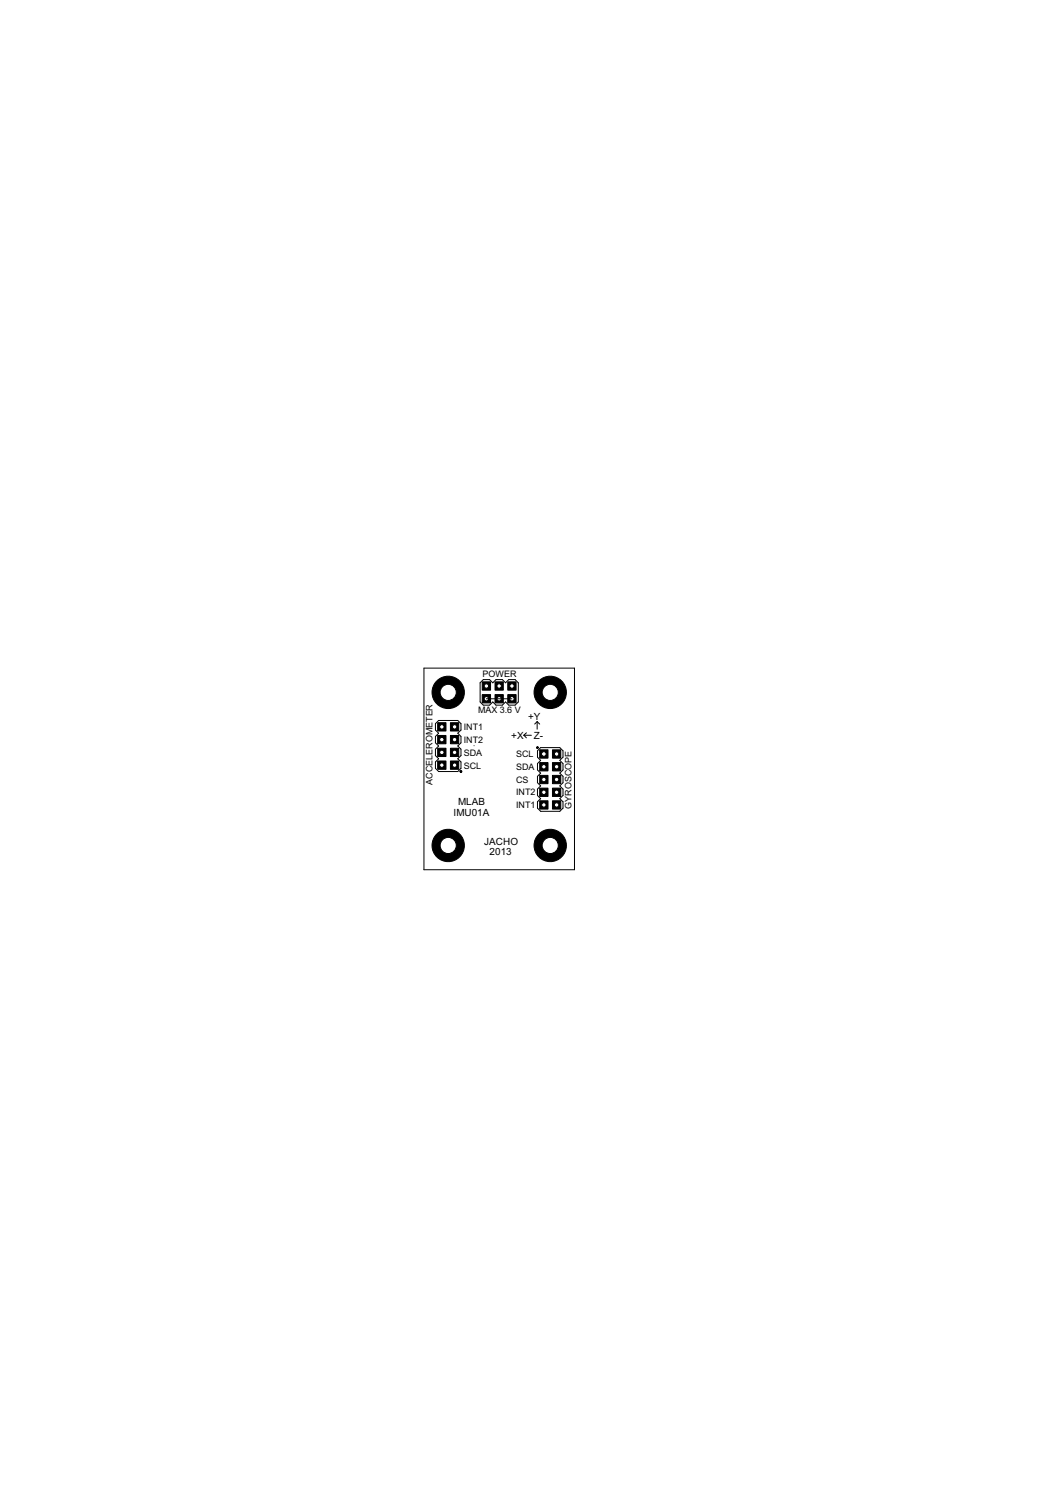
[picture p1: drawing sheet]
<svg xmlns="http://www.w3.org/2000/svg" width="210mm" height="297mm" viewBox="0 0 210 297" stroke-linecap="round" stroke-linejoin="round" font-family="sans-serif">
<path d="M95.5 135.8l.7-.6h1.2l.6 .6 .7-.6h1.2l.7 .6 .6-.6h1.3l.6 .6v3.9l-.6 .6h-1.3l-.6-.6-.7 .6h-1.2l-.7-.6-.6 .6h-1.2l-.7-.6zM87.3 143.3h3.8l.6 .7v1.2l-.6 .7 .6 .6v1.3l-.6 .6 .6 .7v1.2l-.6 .7 .6 .6v1.3l-.6 .6h-3.8l-.7-.6v-1.3l.7-.6-.7-.7v-1.2l.7-.7-.7-.6v-1.3l.7-.6-.7-.7v-1.2zM104.2 146.3h1.5M104.2 146.3l.5 .5M104.7 145.8l-.5 .5M106.9 143.6v1.5M106.9 143.6l.5 .5M106.9 143.6l-.5 .5M106.9 149.4l.7-.7h3.8l.6 .7v1.2l-.6 .7 .6 .6v1.3l-.6 .6 .6 .7v1.2l-.6 .7 .6 .6v1.3l-.6 .6 .6 .6v1.3l-.6 .6h-3.8l-.7-.6v-1.3l.7-.6-.7-.6v-1.3l.7-.6-.7-.7v-1.2l.7-.7-.7-.6v-1.3l.7-.6-.7-.7z" fill="none" stroke="#000" stroke-width=".2"/>
<g fill="#000" stroke="#000" stroke-width=".2">
<path d="M91.6 153.4h.2v.2h-.2l-.1-.1h.3h-.3z" fill-rule="evenodd"/>
<path d="M106.8 148.6h.3v.3h-.3l-.1-.2h.3h-.3z" fill-rule="evenodd"/>
</g>
<path d="M101 135.7h1.7v1.6h-1.7z" fill="#000" stroke="#000" stroke-width=".2"/>
<circle cx="101.9" cy="136.5" r=".44" fill="#fff" stroke="#000" stroke-width=".2"/>
<path d="M98.5 135.7h1.6v1.6h-1.6z" fill="#000" stroke="#000" stroke-width=".2"/>
<circle cx="99.3" cy="136.5" r=".44" fill="#fff" stroke="#000" stroke-width=".2"/>
<path d="M95.9 135.7h1.7v1.6h-1.7z" fill="#000" stroke="#000" stroke-width=".2"/>
<circle cx="96.8" cy="136.5" r=".44" fill="#fff" stroke="#000" stroke-width=".2"/>
<path d="M101 138.2h1.7v1.6h-1.7z" fill="#000" stroke="#000" stroke-width=".2"/>
<circle cx="101.9" cy="139" r=".44" fill="#fff" stroke="#000" stroke-width=".2"/>
<path d="M98.5 138.2h1.6v1.6h-1.6z" fill="#000" stroke="#000" stroke-width=".2"/>
<circle cx="99.3" cy="139" r=".44" fill="#fff" stroke="#000" stroke-width=".2"/>
<path d="M95.9 138.2h1.7v1.6h-1.7z" fill="#000" stroke="#000" stroke-width=".2"/>
<circle cx="96.8" cy="139" r=".44" fill="#fff" stroke="#000" stroke-width=".2"/>
<circle cx="89.2" cy="168.2" r="3.2" fill="#000" stroke="#000" stroke-width=".2"/>
<circle cx="89.2" cy="168.2" r="1.61" fill="#fff" stroke="#000" stroke-width=".2"/>
<circle cx="89.2" cy="137.8" r="3.2" fill="#000" stroke="#000" stroke-width=".2"/>
<circle cx="89.2" cy="137.8" r="1.61" fill="#fff" stroke="#000" stroke-width=".2"/>
<circle cx="109.5" cy="168.2" r="3.2" fill="#000" stroke="#000" stroke-width=".2"/>
<circle cx="109.5" cy="168.2" r="1.61" fill="#fff" stroke="#000" stroke-width=".2"/>
<circle cx="109.5" cy="137.8" r="3.2" fill="#000" stroke="#000" stroke-width=".2"/>
<circle cx="109.5" cy="137.8" r="1.61" fill="#fff" stroke="#000" stroke-width=".2"/>
<path d="M89.6 151.4h1.7v1.7h-1.7z" fill="#000" stroke="#000" stroke-width=".2"/>
<circle cx="90.4" cy="152.2" r=".44" fill="#fff" stroke="#000" stroke-width=".2"/>
<path d="M89.6 148.9h1.7v1.6h-1.7z" fill="#000" stroke="#000" stroke-width=".2"/>
<circle cx="90.4" cy="149.7" r=".44" fill="#fff" stroke="#000" stroke-width=".2"/>
<path d="M89.6 146.3h1.7v1.7h-1.7z" fill="#000" stroke="#000" stroke-width=".2"/>
<circle cx="90.4" cy="147.2" r=".44" fill="#fff" stroke="#000" stroke-width=".2"/>
<path d="M89.6 143.8h1.7v1.6h-1.7z" fill="#000" stroke="#000" stroke-width=".2"/>
<circle cx="90.4" cy="144.6" r=".44" fill="#fff" stroke="#000" stroke-width=".2"/>
<path d="M87.1 151.4h1.6v1.7h-1.6z" fill="#000" stroke="#000" stroke-width=".2"/>
<circle cx="87.9" cy="152.2" r=".44" fill="#fff" stroke="#000" stroke-width=".2"/>
<path d="M87.1 148.9h1.6v1.6h-1.6z" fill="#000" stroke="#000" stroke-width=".2"/>
<circle cx="87.9" cy="149.7" r=".44" fill="#fff" stroke="#000" stroke-width=".2"/>
<path d="M87.1 146.3h1.6v1.7h-1.6z" fill="#000" stroke="#000" stroke-width=".2"/>
<circle cx="87.9" cy="147.2" r=".44" fill="#fff" stroke="#000" stroke-width=".2"/>
<path d="M87.1 143.8h1.6v1.6h-1.6z" fill="#000" stroke="#000" stroke-width=".2"/>
<circle cx="87.9" cy="144.6" r=".44" fill="#fff" stroke="#000" stroke-width=".2"/>
<path d="M107.4 149.2h1.6v1.6h-1.6z" fill="#000" stroke="#000" stroke-width=".2"/>
<circle cx="108.2" cy="150" r=".47" fill="#fff" stroke="#000" stroke-width=".2"/>
<path d="M107.4 151.7h1.6v1.7h-1.6z" fill="#000" stroke="#000" stroke-width=".2"/>
<circle cx="108.2" cy="152.5" r=".44" fill="#fff" stroke="#000" stroke-width=".2"/>
<path d="M107.4 154.3h1.6v1.6h-1.6z" fill="#000" stroke="#000" stroke-width=".2"/>
<circle cx="108.2" cy="155.1" r=".44" fill="#fff" stroke="#000" stroke-width=".2"/>
<path d="M107.4 156.8h1.6v1.7h-1.6z" fill="#000" stroke="#000" stroke-width=".2"/>
<circle cx="108.2" cy="157.6" r=".44" fill="#fff" stroke="#000" stroke-width=".2"/>
<path d="M107.4 159.3h1.6v1.7h-1.6z" fill="#000" stroke="#000" stroke-width=".2"/>
<circle cx="108.2" cy="160.1" r=".44" fill="#fff" stroke="#000" stroke-width=".2"/>
<path d="M109.9 149.2h1.7v1.6h-1.7z" fill="#000" stroke="#000" stroke-width=".2"/>
<circle cx="110.7" cy="150" r=".44" fill="#fff" stroke="#000" stroke-width=".2"/>
<path d="M109.9 151.7h1.7v1.7h-1.7z" fill="#000" stroke="#000" stroke-width=".2"/>
<circle cx="110.7" cy="152.5" r=".44" fill="#fff" stroke="#000" stroke-width=".2"/>
<path d="M109.9 154.3h1.7v1.6h-1.7z" fill="#000" stroke="#000" stroke-width=".2"/>
<circle cx="110.7" cy="155.1" r=".44" fill="#fff" stroke="#000" stroke-width=".2"/>
<path d="M109.9 156.8h1.7v1.7h-1.7z" fill="#000" stroke="#000" stroke-width=".2"/>
<circle cx="110.7" cy="157.6" r=".44" fill="#fff" stroke="#000" stroke-width=".2"/>
<path d="M109.9 159.3h1.7v1.7h-1.7z" fill="#000" stroke="#000" stroke-width=".2"/>
<circle cx="110.7" cy="160.1" r=".44" fill="#fff" stroke="#000" stroke-width=".2"/>
<path d="M84.3 132.9h30v40.1h-30zM96.8 139h5.1M94.3 148.4h.1" fill="none" stroke="#000" stroke-width=".2"/>
<g font-size="2.2">
<text x="105.1" y="143.2">+Y</text>
<text x="101.7" y="147.1">+X</text>
<text x="106.2" y="147">Z-</text>
<text x="91.1" y="160.2">MLAB</text>
<text x="90.2" y="162.4">IMU01A</text>
<text x="96.3" y="168">JACHO</text>
<text x="97.4" y="170.1">2013</text>
</g>
<g font-size="2">
<text x="96" y="134.8">POWER</text>
<text x="95.1" y="141.8">MAX 3.6 V</text>
<text x="92.3" y="145.3">INT1</text>
<text x="92.3" y="147.8">INT2</text>
<text x="92.3" y="150.4">SDA</text>
<text x="92.3" y="152.9">SCL</text>
<text x="102.7" y="150.6">SCL</text>
<text x="102.7" y="153.2">SDA</text>
<text x="102.7" y="155.7">CS</text>
<text x="86.1" y="156.1" transform="rotate(-90 86.1 156.1)">ACCELEROMETER</text>
<text x="102.7" y="158.3">INT2</text>
<text x="102.7" y="160.8">INT1</text>
<text x="113.7" y="160.9" transform="rotate(-90 113.7 160.9)">GYROSCOPE</text>
</g>
</svg>
